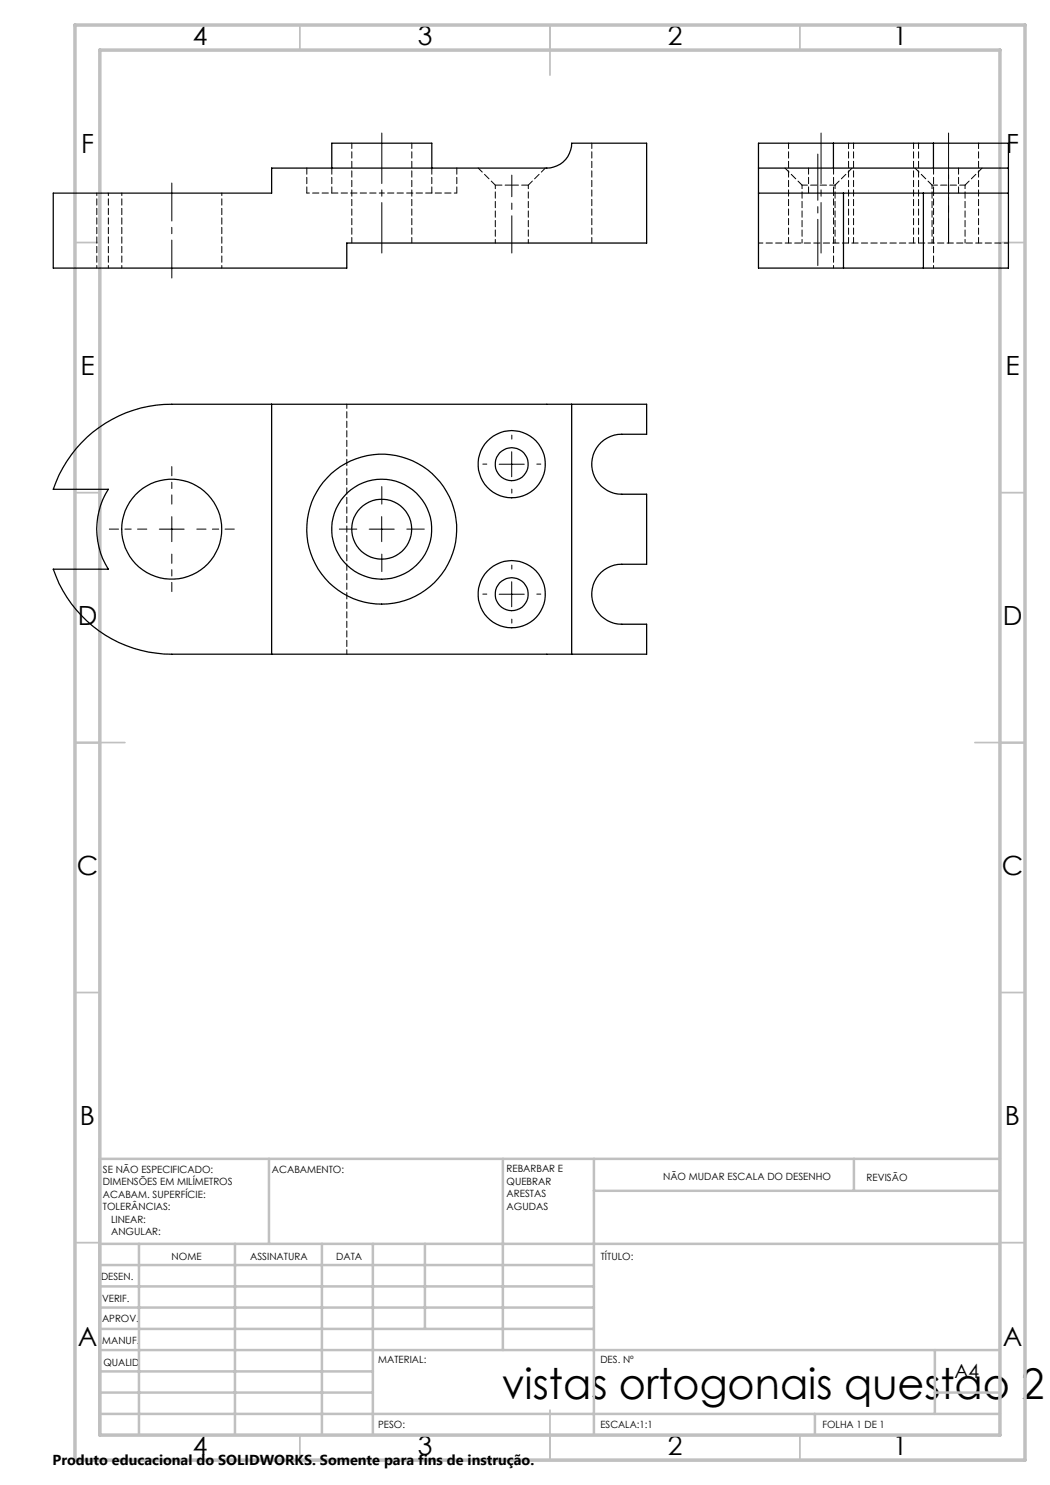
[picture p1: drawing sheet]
<svg xmlns="http://www.w3.org/2000/svg" width="210mm" height="297mm" viewBox="0 0 210 297" stroke-linecap="round" stroke-linejoin="round" font-family="sans-serif">
<path d="M34.4 55.6v-19" fill="none" stroke="#000" stroke-width=".2" stroke-dasharray="15.2 1.3 1.3 1.3" stroke-dashoffset="7.6"/>
<path d="M164.2 26.6v24M76.4 50.6v-24" fill="none" stroke="#000" stroke-width=".2" stroke-dasharray="15.2 1.3 1.3 1.3" stroke-dashoffset="5.1"/>
<path d="M102.4 50.6v-15.6" fill="none" stroke="#000" stroke-width=".2" stroke-dasharray="15.2 1.3 1.3 1.3" stroke-dashoffset="7.8"/>
<path d="M97.4 92.8h-.8M102.4 87.8v-.8M102.4 97.8v.8M107.4 92.8h.8M71.4 105.8h-3.5M76.4 100.8v-3.5M76.4 110.8v3.5M81.4 105.8h3.5M97.4 118.8h-.8M102.4 113.8v-.8M107.4 118.8h.8M102.4 123.8v.8" fill="none" stroke="#000" stroke-width=".2" stroke-dasharray="15.2 1.3 1.3 1.3"/>
<path d="M29.4 105.8h-7.5M34.4 100.8v-7.5M34.4 110.8v7.5M39.4 105.8h7.5" fill="none" stroke="#000" stroke-width=".2" stroke-dasharray="15.2 1.3 1.3 1.3" stroke-dashoffset="13.4"/>
<path d="M163.6 30.8v22.3" fill="none" stroke="#000" stroke-width=".2" stroke-dasharray="15.2 1.3 1.3 1.3" stroke-dashoffset="6"/>
<path d="M189.7 48.6v-13.6" fill="none" stroke="#000" stroke-width=".2" stroke-dasharray="15.2 1.3 1.3 1.3" stroke-dashoffset="10.4"/>
<path d="M189.7 48.6v-22" fill="none" stroke="#000" stroke-width=".2" stroke-dasharray="15.2 1.3 1.3 1.3" stroke-dashoffset="6.1"/>
<path d="M99.8 92.8h5M102.3 90.3v5.1M31.9 105.8h4.9M34.4 103.3v5M73.8 105.8h5M76.3 103.3v5M99.8 118.8h5M102.3 116.3v5.1" fill="none" stroke="#000" stroke-width=".2"/>
<g fill="none" stroke="#c0c0c0" stroke-width=".35">
<path d="M60 5v5M110 5v10M160 5v5M15 48.5h5M200 48.5h5M15 98.5h5M200 98.5h5M15 148.5h10M195 148.5h10M15 198.5h5M200 198.5h5M15 248.5h5"/>
<path d="M200 248.5h5M60 287v5M110 282v10M160 287v5"/>
</g>
<g fill="none" stroke="#c0c0c0" stroke-width=".5">
<path d="M53.8 231.8v17M100.6 231.8v38.2M118.8 231.8v55.2M118.8 238.2h81.2M170.8 231.8v6.4M200 231.8h-180v55.2M20 248.8h180M20 257.3h98.8M20 253h98.8M27.8 248.8v38.2M47 248.8v38.2M64.4 248.8v38.2"/>
<path d="M74.6 248.8v38.2M85 248.8v17M20 265.8h98.8M20 261.5h98.8M20 278.5h54.6M20 274.3h54.6M20 270h180M187 278.5h13M187 270v12.8M20 282.8h180M163 282.8v4.2"/>
</g>
<path d="M15 5h190v287h-190zM20 10h180v277h-180z" fill="none" stroke="#c0c0c0" stroke-width=".7"/>
<g fill="none" stroke="#000" stroke-width=".25">
<path d="M10.7 38.6h43.6v-5h55.1a5 5 0 0 0 4.9-5h15v20h-59.9v5h-58.7zM66.4 33.6v-5h20v5M151.7 38.6h17M151.7 33.6v20h17M151.7 33.6h50M166.7 28.6h20M166.7 28.6h-15v5M166.7 28.6v5M168.7 38.6h16M168.7 38.6v15M184.7 38.6h17M184.7 38.6v15"/>
<path d="M186.7 28.6h15v5M186.7 28.6v5M201.7 33.6v20h-17M168.7 53.6h16M54.3 80.9v49.9M114.3 80.9h15v6h-4.9a6 6 0 0 0-6.1 5.9 6 6 0 0 0 6.1 6h4.9v14.1h-4.9a6 6 0 0 0-6.1 5.9 6 6 0 0 0 6.1 6h4.9v6h-15M114.3 80.9h-79.9a25 25 0 0 0-23.7 17h11a14.9 14.9 0 0 0 0 15.9h-11a25 25 0 0 0 23.7 17h79.9M114.3 80.9v49.9"/>
<circle cx="102.3" cy="92.8" r="6.7"/>
<circle cx="102.4" cy="92.8" r="3.3"/>
<circle cx="34.3" cy="105.8" r="10"/>
<circle cx="76.3" cy="105.8" r="15"/>
<circle cx="76.3" cy="105.8" r="6"/>
<circle cx="76.4" cy="105.9" r="10"/>
<circle cx="102.3" cy="118.8" r="6.7"/>
<circle cx="102.4" cy="118.8" r="3.3"/>
</g>
<path d="M99.1 37h3.3M102.4 37h3.3" fill="none" stroke="#000" stroke-width=".2" stroke-dasharray="1.3 .6" stroke-dashoffset="-.1"/>
<path d="M19.4 38.6v15M24.4 38.6v15M61.4 38.6h15M76.4 38.6h15M166.7 38.6v15M21.7 53.6v-15M44.4 53.6v-15M186.7 53.6v-15" fill="none" stroke="#000" stroke-width=".2" stroke-dasharray="1.3 .6" stroke-dashoffset=".8"/>
<path d="M95.6 33.6l3.5 3.4M105.7 37l3.4-3.4M157 33.6l3.4 3.4M167 37l3.4-3.4M183 33.6l3.4 3.4M193 37l3.4-3.4" fill="none" stroke="#000" stroke-width=".2" stroke-dasharray="1.3 .6" stroke-dashoffset=".1"/>
<path d="M70.4 28.6v20M118.4 28.6v20M160.4 37h6.6M170.7 28.6v20M186.4 37h6.6M82.4 48.6v-20M157.7 48.6v-20M169.7 48.6v-20M182.7 48.6v-20M183.7 48.6v-20M195.7 48.6v-20" fill="none" stroke="#000" stroke-width=".2" stroke-dasharray="1.3 .6" stroke-dashoffset=".2"/>
<path d="M99.1 37v11.6M160.4 37v11.6M186.4 37v11.6M105.7 48.6v-11.6M167 48.6v-11.6M193 48.6v-11.6" fill="none" stroke="#000" stroke-width=".2" stroke-dasharray="1.3 .6" stroke-dashoffset=".6"/>
<path d="M61.4 33.6v5M66.4 33.6v5M86.4 38.6v-5M91.4 38.6v-5M161.7 33.6v5M166.7 33.6v5M186.7 38.6v-5M191.7 38.6v-5" fill="none" stroke="#000" stroke-width=".2" stroke-dasharray="1.3 .6"/>
<path d="M151.7 48.6h50M69.4 80.8v50" fill="none" stroke="#000" stroke-width=".2" stroke-dasharray="1.3 .6" stroke-dashoffset=".4"/>
<text font-size="8.5" x="100.3" y="279.7">vistas ortogonais questao 2</text>
<g font-size="5.3">
<text x="38.5" y="8.9">4</text>
<text x="83.5" y="8.9">3</text>
<text x="133.6" y="8.9">2</text>
<text x="178.6" y="8.9">1</text>
<text x="16.2" y="30.7">F</text>
<text x="201.2" y="30.7">F</text>
<text x="16.1" y="74.9">E</text>
<text x="201.1" y="74.9">E</text>
<text x="15.5" y="124.9">D</text>
<text x="200.5" y="124.9">D</text>
<text x="15.4" y="174.9">C</text>
<text x="200.4" y="174.9">C</text>
<text x="16" y="224.9">B</text>
<text x="201" y="224.9">B</text>
<text x="15.5" y="269.2">A</text>
<text x="200.5" y="269.2">A</text>
<text x="38.5" y="290.9">4</text>
<text x="83.5" y="290.9">3</text>
<text x="133.6" y="290.9">2</text>
<text x="178.6" y="290.9">1</text>
</g>
<text font-size="3.9" x="190.9" y="275.5">A4</text>
<text font-size="2.9" x="10.5" y="292.9">Produto educacional do SOLIDWORKS. Somente para fins de instrução.</text>
<g font-size="2">
<text x="20.6" y="234.6">SE NÃO ESPECIFICADO:</text>
<text x="20.6" y="237.1">DIMENSÕES EM MILÍMETROS</text>
<text x="20.6" y="239.6">ACABAM. SUPERFÍCIE:</text>
<text x="54.4" y="234.6">ACABAMENTO:</text>
<text x="101.3" y="234.5">REBARBAR E</text>
<text x="101.3" y="237">QUEBRAR</text>
<text x="101.3" y="239.5">ARESTAS</text>
<text x="132.6" y="236">NÃO MUDAR ESCALA DO DESENHO</text>
<text x="173.3" y="236.2">REVISÃO</text>
<text x="20.6" y="242.1">TOLERÂNCIAS:</text>
<text x="22.2" y="244.6">LINEAR:</text>
<text x="101.3" y="242">AGUDAS</text>
<text x="22.2" y="247.1">ANGULAR:</text>
<text x="34.3" y="252">NOME</text>
<text x="50" y="251.9">ASSINATURA</text>
<text x="67.2" y="251.9">DATA</text>
<text x="120.2" y="251.9">TÍTULO:</text>
<text x="20.2" y="256.1">DESEN.</text>
<text x="20.4" y="260.3">VERIF.</text>
<text x="20.4" y="264.4">APROV.</text>
<text x="20.5" y="268.8">MANUF.</text>
<text x="20.7" y="273.1">QUALID</text>
<text x="75.7" y="272.5">MATERIAL:</text>
<text x="120.1" y="272.5">DES. Nº</text>
<text x="75.6" y="285.5">PESO:</text>
<text x="120.1" y="285.6">ESCALA:1:1</text>
<text x="164.5" y="285.6">FOLHA 1 DE 1</text>
</g>
</svg>
